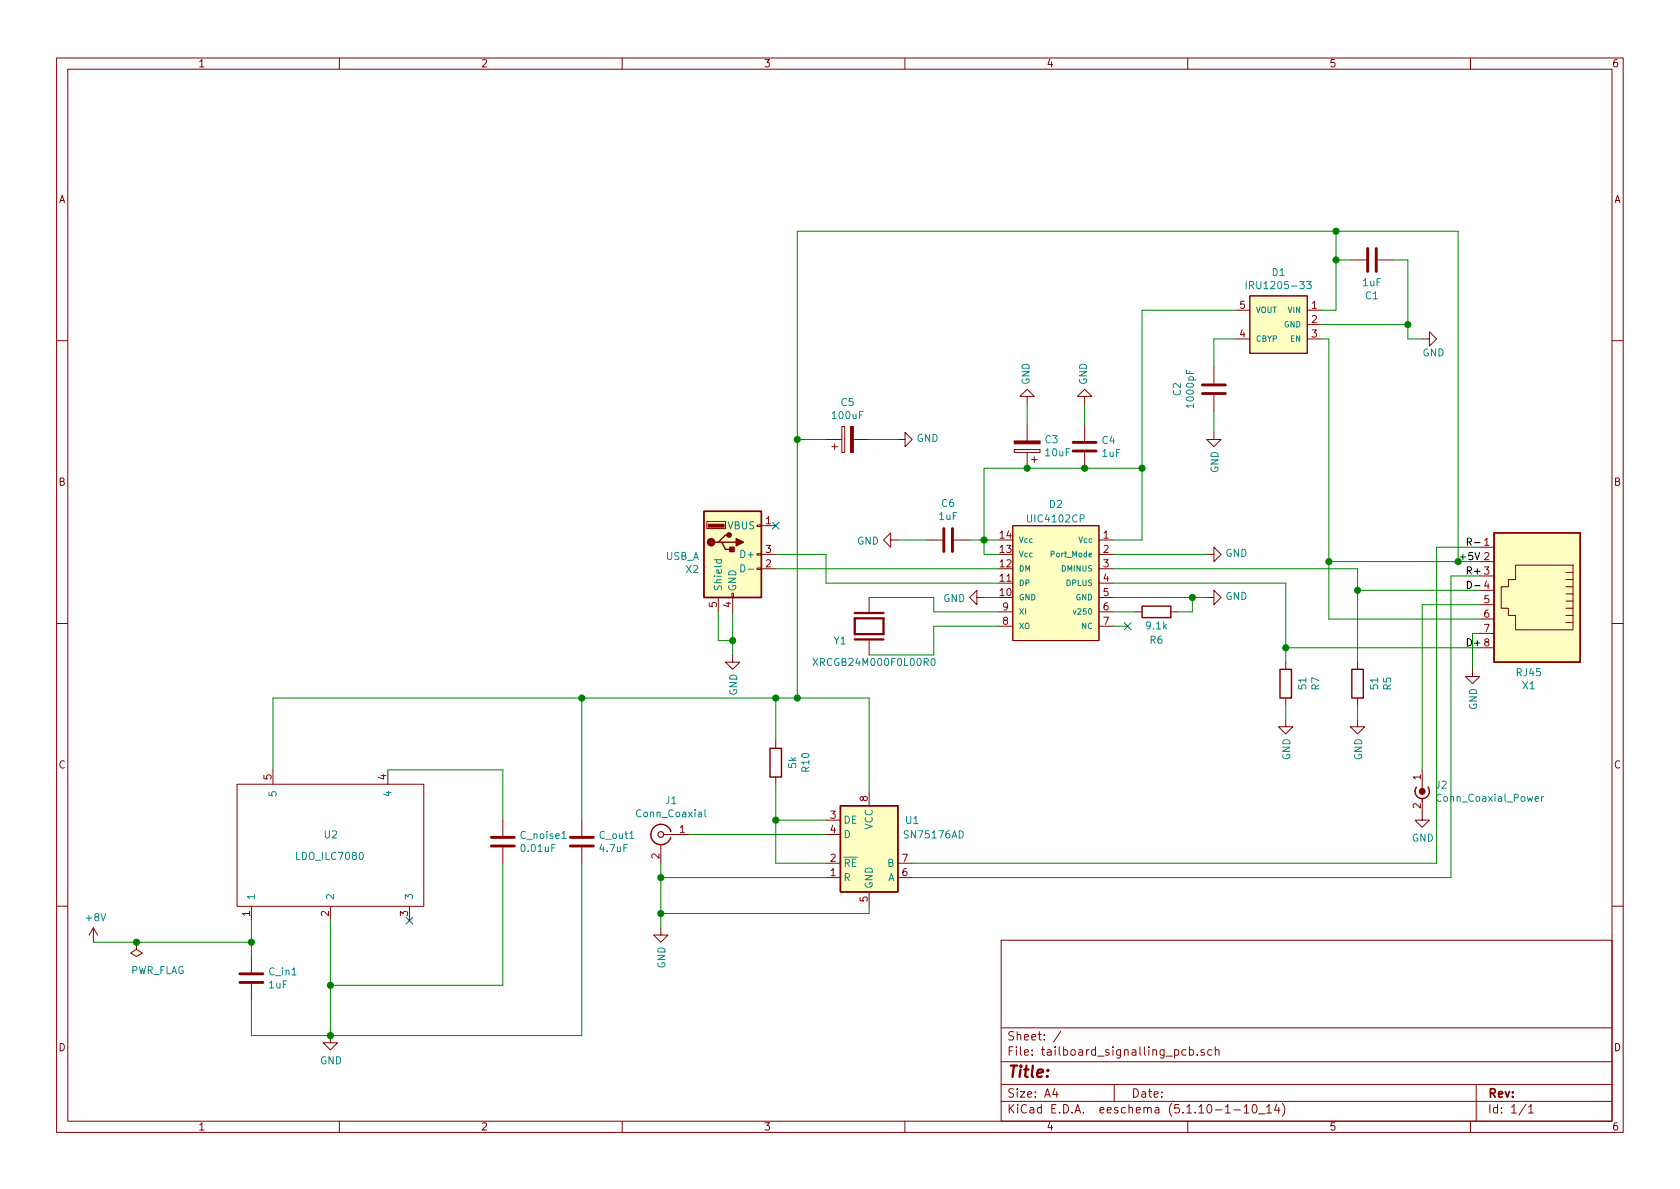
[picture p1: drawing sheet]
EESchema Schematic File Version 4
EELAYER 30 0
EELAYER END
$Descr A4 11693 8268
encoding utf-8
Sheet 1 1
Title ""
Date ""
Rev ""
Comp ""
Comment1 ""
Comment2 ""
Comment3 ""
Comment4 ""
$EndDescr
$Comp
L tailboard_signalling_pcb:IRU1205-33 D1
U 1 1
P 8900 2250
F 0 "D1" H 8900 2615 50  0000 C CNN
F 1 "IRU1205-33" H 8900 2524 50  0000 C CNN
F 2 "tailboard_signalling_pcb:SOT23-5" H 8900 2550 50  0001 C CNN
F 3 "" H 8900 1950 50  0001 C CNN
	1    8900 2250
	-1   0    0    -1  
$EndComp
$Comp
L Device:C C1
U 1 1
P 9550 1800
F 0 "C1" V 9298 1800 50  0000 C CNN
F 1 "1uF" V 9389 1800 50  0000 C CNN
F 2 "tailboard_signalling_pcb:CAPC2012X135N" H 9588 1650 50  0001 C CNN
F 3 "~" H 9550 1800 50  0001 C CNN
	1    9550 1800
	0    -1   -1   0   
$EndComp
$Comp
L power:GND #PWR03
U 1 1
P 6250 3750
F 0 "#PWR03" H 6250 3500 50  0001 C CNN
F 1 "GND" V 6255 3622 50  0000 R CNN
F 2 "" H 6250 3750 50  0001 C CNN
F 3 "" H 6250 3750 50  0001 C CNN
	1    6250 3750
	0    1    1    0   
$EndComp
$Comp
L power:GND #PWR011
U 1 1
P 9900 2350
F 0 "#PWR011" H 9900 2100 50  0001 C CNN
F 1 "GND" V 9800 2350 50  0000 R CNN
F 2 "" H 9900 2350 50  0001 C CNN
F 3 "" H 9900 2350 50  0001 C CNN
	1    9900 2350
	0    -1   -1   0   
$EndComp
$Comp
L Connector:RJ45 X1
U 1 1
P 10700 4100
F 0 "X1" H 10757 4767 50  0000 C CNN
F 1 "RJ45" H 10757 4676 50  0000 C CNN
F 2 "Connector_RJ:RJ45_OST_PJ012-8P8CX_Vertical" V 10700 4125 50  0001 C CNN
F 3 "~" V 10700 4125 50  0001 C CNN
	1    10700 4100
	-1   0    0    1   
$EndComp
$Comp
L power:GND #PWR04
U 1 1
P 6850 4150
F 0 "#PWR04" H 6850 3900 50  0001 C CNN
F 1 "GND" V 6855 4022 50  0000 R CNN
F 2 "" H 6850 4150 50  0001 C CNN
F 3 "" H 6850 4150 50  0001 C CNN
	1    6850 4150
	0    1    1    0   
$EndComp
$Comp
L Device:R R6
U 1 1
P 8050 4250
F 0 "R6" V 7850 4250 50  0000 C CNN
F 1 "9.1k" V 7950 4250 50  0000 C CNN
F 2 "tailboard_signalling_pcb:RESC2012X65N" V 7980 4250 50  0001 C CNN
F 3 "~" H 8050 4250 50  0001 C CNN
	1    8050 4250
	0    -1   -1   0   
$EndComp
$Comp
L Device:C C6
U 1 1
P 6600 3750
F 0 "C6" V 6852 3750 50  0000 C CNN
F 1 "1uF" V 6761 3750 50  0000 C CNN
F 2 "tailboard_signalling_pcb:CAPC2012X135N" H 6638 3600 50  0001 C CNN
F 3 "~" H 6600 3750 50  0001 C CNN
	1    6600 3750
	0    -1   -1   0   
$EndComp
$Comp
L Device:C C4
U 1 1
P 7550 3100
F 0 "C4" H 7665 3146 50  0000 L CNN
F 1 "1uF" H 7665 3055 50  0000 L CNN
F 2 "tailboard_signalling_pcb:CAPC2012X135N" H 7588 2950 50  0001 C CNN
F 3 "~" H 7550 3100 50  0001 C CNN
	1    7550 3100
	1    0    0    -1  
$EndComp
$Comp
L power:GND #PWR08
U 1 1
P 8450 3000
F 0 "#PWR08" H 8450 2750 50  0001 C CNN
F 1 "GND" V 8455 2872 50  0000 R CNN
F 2 "" H 8450 3000 50  0001 C CNN
F 3 "" H 8450 3000 50  0001 C CNN
	1    8450 3000
	1    0    0    -1  
$EndComp
$Comp
L power:GND #PWR07
U 1 1
P 8400 4150
F 0 "#PWR07" H 8400 3900 50  0001 C CNN
F 1 "GND" V 8405 4022 50  0000 R CNN
F 2 "" H 8400 4150 50  0001 C CNN
F 3 "" H 8400 4150 50  0001 C CNN
	1    8400 4150
	0    -1   -1   0   
$EndComp
$Comp
L tailboard_signalling_pcb:XRCGB24M000F0L00R0 Y1
U 1 1
P 6050 4350
F 0 "Y1" V 6150 4100 50  0000 L CNN
F 1 "XRCGB24M000F0L00R0" V 6300 3950 50  0000 L CNN
F 2 "signal_EE285:OSC_XRCGB24M000F0L00R0" H 6050 4350 50  0001 L BNN
F 3 "" H 6050 4350 50  0001 L BNN
F 4 "N/A" H 6050 4350 50  0001 L BNN "PARTREV"
F 5 "0.7 mm" H 6050 4350 50  0001 L BNN "MAXIMUM_PACKAGE_HEIGHT"
F 6 "Murata Electronics" H 6050 4350 50  0001 L BNN "MANUFACTURER"
F 7 "Manufacturer Recommendations" H 6050 4350 50  0001 L BNN "STANDARD"
	1    6050 4350
	0    1    1    0   
$EndComp
$Comp
L Connector:USB_A X2
U 1 1
P 5100 3850
F 0 "X2" H 4870 3747 50  0000 R CNN
F 1 "USB_A" H 4870 3838 50  0000 R CNN
F 2 "Connector_USB:USB_A_CNCTech_1001-011-01101_Horizontal" H 5250 3800 50  0001 C CNN
F 3 " ~" H 5250 3800 50  0001 C CNN
	1    5100 3850
	1    0    0    -1  
$EndComp
$Comp
L Device:C C2
U 1 1
P 8450 2700
F 0 "C2" V 8702 2700 50  0000 C CNN
F 1 "1000pF" V 8611 2700 50  0000 C CNN
F 2 "tailboard_signalling_pcb:CAPC2012X135N" H 8488 2550 50  0001 C CNN
F 3 "~" H 8450 2700 50  0001 C CNN
	1    8450 2700
	-1   0    0    1   
$EndComp
$Comp
L power:GND #PWR02
U 1 1
P 6250 3050
F 0 "#PWR02" H 6250 2800 50  0001 C CNN
F 1 "GND" V 6255 2922 50  0000 R CNN
F 2 "" H 6250 3050 50  0001 C CNN
F 3 "" H 6250 3050 50  0001 C CNN
	1    6250 3050
	0    -1   -1   0   
$EndComp
$Comp
L power:GND #PWR01
U 1 1
P 5100 4550
F 0 "#PWR01" H 5100 4300 50  0001 C CNN
F 1 "GND" V 5105 4422 50  0000 R CNN
F 2 "" H 5100 4550 50  0001 C CNN
F 3 "" H 5100 4550 50  0001 C CNN
	1    5100 4550
	1    0    0    -1  
$EndComp
$Comp
L power:GND #PWR05
U 1 1
P 7150 2800
F 0 "#PWR05" H 7150 2550 50  0001 C CNN
F 1 "GND" V 7155 2672 50  0000 R CNN
F 2 "" H 7150 2800 50  0001 C CNN
F 3 "" H 7150 2800 50  0001 C CNN
	1    7150 2800
	-1   0    0    1   
$EndComp
$Comp
L power:GND #PWR06
U 1 1
P 7550 2800
F 0 "#PWR06" H 7550 2550 50  0001 C CNN
F 1 "GND" V 7555 2672 50  0000 R CNN
F 2 "" H 7550 2800 50  0001 C CNN
F 3 "" H 7550 2800 50  0001 C CNN
	1    7550 2800
	-1   0    0    1   
$EndComp
$Comp
L Device:R R5
U 1 1
P 9450 4750
F 0 "R5" V 9657 4750 50  0000 C CNN
F 1 "51" V 9566 4750 50  0000 C CNN
F 2 "tailboard_signalling_pcb:RESC2012X65N" V 9380 4750 50  0001 C CNN
F 3 "~" H 9450 4750 50  0001 C CNN
	1    9450 4750
	1    0    0    -1  
$EndComp
$Comp
L Device:R R7
U 1 1
P 8950 4750
F 0 "R7" V 9157 4750 50  0000 C CNN
F 1 "51" V 9066 4750 50  0000 C CNN
F 2 "tailboard_signalling_pcb:RESC2012X65N" V 8880 4750 50  0001 C CNN
F 3 "~" H 8950 4750 50  0001 C CNN
	1    8950 4750
	1    0    0    -1  
$EndComp
$Comp
L power:GND #PWR09
U 1 1
P 8950 5000
F 0 "#PWR09" H 8950 4750 50  0001 C CNN
F 1 "GND" V 8955 4872 50  0000 R CNN
F 2 "" H 8950 5000 50  0001 C CNN
F 3 "" H 8950 5000 50  0001 C CNN
	1    8950 5000
	1    0    0    -1  
$EndComp
$Comp
L power:GND #PWR010
U 1 1
P 9450 5000
F 0 "#PWR010" H 9450 4750 50  0001 C CNN
F 1 "GND" V 9455 4872 50  0000 R CNN
F 2 "" H 9450 5000 50  0001 C CNN
F 3 "" H 9450 5000 50  0001 C CNN
	1    9450 5000
	1    0    0    -1  
$EndComp
Wire Wire Line
	7750 3750 7950 3750
Wire Wire Line
	7950 2150 8600 2150
Connection ~ 7950 3250
Wire Wire Line
	7950 3250 7950 2150
Wire Wire Line
	7950 3750 7950 3250
Wire Wire Line
	7550 3250 7950 3250
Connection ~ 7550 3250
Wire Wire Line
	6950 3750 6850 3750
Wire Wire Line
	6450 3750 6250 3750
Wire Wire Line
	6850 3250 6850 3750
Connection ~ 6850 3750
Wire Wire Line
	6850 3750 6750 3750
Wire Wire Line
	7150 2800 7150 2950
Wire Wire Line
	7550 2800 7550 2950
Wire Wire Line
	9450 3950 9450 4100
Wire Wire Line
	9450 4100 10300 4100
Wire Wire Line
	7750 3950 9450 3950
Wire Wire Line
	9450 4600 9450 4100
Connection ~ 9450 4100
Wire Wire Line
	7750 4050 8950 4050
Wire Wire Line
	8950 4050 8950 4500
Wire Wire Line
	8950 4600 8950 4500
Connection ~ 8950 4500
Wire Wire Line
	8950 4900 8950 5000
Wire Wire Line
	9450 5000 9450 4900
Wire Wire Line
	7750 4150 8300 4150
Wire Wire Line
	7750 4250 7900 4250
Wire Wire Line
	8200 4250 8300 4250
Wire Wire Line
	8300 4250 8300 4150
Connection ~ 8300 4150
Wire Wire Line
	8300 4150 8400 4150
Wire Wire Line
	6050 4550 6500 4550
Wire Wire Line
	6500 4550 6500 4350
Wire Wire Line
	6500 4350 6950 4350
Wire Wire Line
	6050 4150 6500 4150
Wire Wire Line
	6500 4150 6500 4250
Wire Wire Line
	6500 4250 6950 4250
Wire Wire Line
	6950 4150 6850 4150
Wire Wire Line
	6950 3950 5400 3950
Wire Wire Line
	6950 4050 5750 4050
Wire Wire Line
	5750 4050 5750 3850
Wire Wire Line
	5750 3850 5400 3850
Wire Wire Line
	5100 4250 5100 4450
Wire Wire Line
	6950 3850 6850 3850
Wire Wire Line
	6850 3850 6850 3750
Wire Wire Line
	9200 2150 9300 2150
Wire Wire Line
	9300 2150 9300 1800
Wire Wire Line
	9300 1800 9400 1800
Wire Wire Line
	9700 1800 9800 1800
Wire Wire Line
	9800 1800 9800 2250
Wire Wire Line
	9800 2350 9900 2350
Wire Wire Line
	9200 2250 9800 2250
Connection ~ 9800 2250
Wire Wire Line
	9800 2250 9800 2350
Wire Wire Line
	9200 2350 9250 2350
Wire Wire Line
	9300 1600 9300 1800
Connection ~ 9300 1800
Wire Wire Line
	5750 3050 5550 3050
Wire Wire Line
	6050 3050 6250 3050
Wire Wire Line
	9250 2350 9250 3900
Wire Wire Line
	9300 1600 10150 1600
Wire Wire Line
	10150 3900 10300 3900
Wire Wire Line
	8600 2350 8450 2350
Wire Wire Line
	8450 2350 8450 2550
Wire Wire Line
	8450 2850 8450 3000
$Comp
L Device:CP C3
U 1 1
P 7150 3100
F 0 "C3" H 7032 3054 50  0000 R CNN
F 1 "10uF" H 7032 3145 50  0000 R CNN
F 2 "tailboard_signalling_pcb:CAPC2012X135N" H 7188 2950 50  0001 C CNN
F 3 "~" H 7150 3100 50  0001 C CNN
	1    7150 3100
	-1   0    0    1   
$EndComp
Wire Wire Line
	6850 3250 7150 3250
Connection ~ 7150 3250
Wire Wire Line
	7150 3250 7550 3250
$Comp
L Device:CP C5
U 1 1
P 5900 3050
F 0 "C5" V 6155 3050 50  0000 C CNN
F 1 "100uF" V 6064 3050 50  0000 C CNN
F 2 "tailboard_signalling_pcb:CAPC2012X145N" H 5938 2900 50  0001 C CNN
F 3 "~" H 5900 3050 50  0001 C CNN
	1    5900 3050
	0    -1   -1   0   
$EndComp
Wire Wire Line
	10300 4400 10250 4400
Wire Wire Line
	5000 4450 5100 4450
Wire Wire Line
	5000 4250 5000 4450
Connection ~ 5100 4450
Wire Wire Line
	5100 4450 5100 4550
$Comp
L Interface_UART:SN75176AD U1
U 1 1
P 6050 5900
F 0 "U1" H 6350 6100 50  0000 C CNN
F 1 "SN75176AD" H 6500 6000 50  0000 C CNN
F 2 "Package_SO:SOIC-8_3.9x4.9mm_P1.27mm" H 6050 5400 50  0001 C CNN
F 3 "http://www.ti.com/lit/ds/symlink/sn75176a.pdf" H 7650 5700 50  0001 C CNN
	1    6050 5900
	1    0    0    -1  
$EndComp
$Comp
L Connector:Conn_Coaxial J1
U 1 1
P 4600 5800
F 0 "J1" H 4528 6038 50  0000 C CNN
F 1 "Conn_Coaxial" H 4528 5947 50  0000 C CNN
F 2 "Connector_Coaxial:SMA_Amphenol_132134_Vertical" H 4600 5800 50  0001 C CNN
F 3 " ~" H 4600 5800 50  0001 C CNN
	1    4600 5800
	-1   0    0    -1  
$EndComp
$Comp
L Device:R R10
U 1 1
P 5400 5300
F 0 "R10" V 5607 5300 50  0000 C CNN
F 1 "5k" V 5516 5300 50  0000 C CNN
F 2 "tailboard_signalling_pcb:RESC2012X50N" V 5330 5300 50  0001 C CNN
F 3 "~" H 5400 5300 50  0001 C CNN
	1    5400 5300
	1    0    0    -1  
$EndComp
Wire Wire Line
	5750 5800 4800 5800
$Comp
L power:GND #PWR0102
U 1 1
P 4600 6450
F 0 "#PWR0102" H 4600 6200 50  0001 C CNN
F 1 "GND" V 4605 6322 50  0000 R CNN
F 2 "" H 4600 6450 50  0001 C CNN
F 3 "" H 4600 6450 50  0001 C CNN
	1    4600 6450
	1    0    0    -1  
$EndComp
Wire Wire Line
	4600 6000 4600 6100
Wire Wire Line
	5750 6100 4600 6100
Connection ~ 4600 6100
Wire Wire Line
	5400 5450 5400 5700
Wire Wire Line
	5400 6000 5750 6000
Wire Wire Line
	5750 5700 5400 5700
Connection ~ 5400 5700
Wire Wire Line
	5400 5700 5400 6000
Wire Wire Line
	4600 6100 4600 6350
Wire Wire Line
	6050 6300 6050 6350
Wire Wire Line
	6050 6350 4600 6350
Connection ~ 4600 6350
Wire Wire Line
	4600 6350 4600 6450
Wire Wire Line
	10100 4000 10300 4000
Wire Wire Line
	6350 6000 10000 6000
Wire Wire Line
	10000 6000 10000 3800
Wire Wire Line
	10000 3800 10300 3800
Text Label 10200 4000 0    50   ~ 0
R+
Text Label 10200 3800 0    50   ~ 0
R-
Text Label 10200 4500 0    50   ~ 0
D+
Text Label 10200 4100 0    50   ~ 0
D-
NoConn ~ 7850 4350
Wire Wire Line
	7750 4350 7850 4350
$Comp
L power:PWR_FLAG #FLG0102
U 1 1
P 950 6550
F 0 "#FLG0102" H 950 6625 50  0001 C CNN
F 1 "PWR_FLAG" H 800 6750 50  0000 C CNN
F 2 "" H 950 6550 50  0001 C CNN
F 3 "~" H 950 6550 50  0001 C CNN
	1    950  6550
	-1   0    0    1   
$EndComp
Wire Wire Line
	10150 1600 10150 3900
Text Label 10150 3900 0    50   ~ 0
+5V
$Comp
L tailboard_signalling_pcb:UIC4102CP D2
U 1 1
P 7350 4050
F 0 "D2" H 7350 4600 50  0000 C CNN
F 1 "UIC4102CP" H 7350 4500 50  0000 C CNN
F 2 "tailboard_signalling_pcb:SOP-14" H 7350 4650 50  0001 C CNN
F 3 "" H 7350 4550 50  0001 C CNN
	1    7350 4050
	-1   0    0    -1  
$EndComp
$Comp
L power:GND #PWR013
U 1 1
P 8400 3850
F 0 "#PWR013" H 8400 3600 50  0001 C CNN
F 1 "GND" V 8405 3722 50  0000 R CNN
F 2 "" H 8400 3850 50  0001 C CNN
F 3 "" H 8400 3850 50  0001 C CNN
	1    8400 3850
	0    -1   -1   0   
$EndComp
Wire Wire Line
	7750 3850 8400 3850
Wire Wire Line
	10150 3900 9250 3900
Connection ~ 10150 3900
Connection ~ 9250 3900
Wire Wire Line
	9250 3900 9250 4300
Wire Wire Line
	6350 6100 10100 6100
Wire Wire Line
	4050 7200 2300 7200
Wire Wire Line
	4050 6000 4050 7200
Wire Wire Line
	2300 6850 2300 7200
Wire Wire Line
	4050 5700 4050 4850
Connection ~ 2300 6850
Wire Wire Line
	3500 6850 2300 6850
Wire Wire Line
	3500 6000 3500 6850
Wire Wire Line
	3500 5350 3500 5700
Wire Wire Line
	2700 5350 3500 5350
$Comp
L tail-rescue:C-Device C_out1
U 1 1
P 4050 5850
F 0 "C_out1" H 4165 5896 50  0000 L CNN
F 1 "4.7uF" H 4165 5805 50  0000 L CNN
F 2 "tailboard_signalling_pcb:CAPC2012X140N" H 4088 5700 50  0001 C CNN
F 3 "" H 4050 5850 50  0001 C CNN
	1    4050 5850
	1    0    0    -1  
$EndComp
Connection ~ 2300 7200
Wire Wire Line
	1750 7200 2300 7200
Wire Wire Line
	1750 6950 1750 7200
Connection ~ 1750 6550
Wire Wire Line
	1750 6650 1750 6550
$Comp
L tail-rescue:C-Device C_noise1
U 1 1
P 3500 5850
F 0 "C_noise1" H 3615 5896 50  0000 L CNN
F 1 "0.01uF" H 3615 5805 50  0000 L CNN
F 2 "tailboard_signalling_pcb:CAPC2012X140N" H 3538 5700 50  0001 C CNN
F 3 "" H 3500 5850 50  0001 C CNN
	1    3500 5850
	1    0    0    -1  
$EndComp
$Comp
L tail-rescue:C-Device C_in1
U 1 1
P 1750 6800
F 0 "C_in1" H 1865 6846 50  0000 L CNN
F 1 "1uF" H 1865 6755 50  0000 L CNN
F 2 "tailboard_signalling_pcb:CAPC2012X135N" H 1788 6650 50  0001 C CNN
F 3 "" H 1750 6800 50  0001 C CNN
	1    1750 6800
	1    0    0    -1  
$EndComp
Wire Wire Line
	2300 6400 2300 6850
Wire Wire Line
	1900 4850 4050 4850
Wire Wire Line
	1900 5350 1900 4850
Wire Wire Line
	1750 6550 1750 6400
Wire Wire Line
	650  6550 950  6550
$Comp
L tail-rescue:LDO_ILC7080 U2
U 1 1
P 2300 6350
F 0 "U2" H 2250 6900 50  0000 L CNN
F 1 "LDO_ILC7080" H 2050 6750 50  0000 L CNN
F 2 "tailboard_signalling_pcb:SOT23-5" H 2300 6600 50  0001 C CNN
F 3 "" H 2300 6600 50  0001 C CNN
	1    2300 6350
	1    0    0    -1  
$EndComp
Connection ~ 9300 1600
Wire Wire Line
	5550 1600 9300 1600
Connection ~ 950  6550
Wire Wire Line
	950  6550 1750 6550
Wire Wire Line
	5550 1600 5550 3050
NoConn ~ 2850 6400
$Comp
L power:GND #PWR016
U 1 1
P 2300 7200
F 0 "#PWR016" H 2300 6950 50  0001 C CNN
F 1 "GND" H 2305 7027 50  0000 C CNN
F 2 "" H 2300 7200 50  0001 C CNN
F 3 "" H 2300 7200 50  0001 C CNN
	1    2300 7200
	1    0    0    -1  
$EndComp
$Comp
L power:+8V #PWR015
U 1 1
P 650 6550
F 0 "#PWR015" H 650 6400 50  0001 C CNN
F 1 "+8V" H 665 6723 50  0000 C CNN
F 2 "" H 650 6550 50  0001 C CNN
F 3 "" H 650 6550 50  0001 C CNN
	1    650  6550
	1    0    0    -1  
$EndComp
NoConn ~ 5400 3650
Wire Wire Line
	5400 4850 5400 5150
Wire Wire Line
	6050 5500 6050 4850
Wire Wire Line
	6050 4850 5550 4850
Wire Wire Line
	5550 3050 5550 4850
Connection ~ 5550 3050
Wire Wire Line
	5550 4850 5400 4850
Connection ~ 5550 4850
Connection ~ 4050 4850
Connection ~ 5400 4850
Wire Wire Line
	5400 4850 4050 4850
Wire Wire Line
	10250 4400 10250 4650
$Comp
L power:GND #PWR012
U 1 1
P 10250 4650
F 0 "#PWR012" H 10250 4400 50  0001 C CNN
F 1 "GND" V 10255 4522 50  0000 R CNN
F 2 "" H 10250 4650 50  0001 C CNN
F 3 "" H 10250 4650 50  0001 C CNN
	1    10250 4650
	1    0    0    -1  
$EndComp
Wire Wire Line
	8950 4500 10300 4500
Wire Wire Line
	9900 5350 9900 4200
Wire Wire Line
	9900 4200 10300 4200
$Comp
L Connector:Conn_Coaxial_Power J2
U 1 1
P 9900 5450
F 0 "J2" H 9988 5446 50  0000 L CNN
F 1 "Conn_Coaxial_Power" H 9988 5355 50  0000 L CNN
F 2 "" H 9900 5400 50  0001 C CNN
F 3 "~" H 9900 5400 50  0001 C CNN
	1    9900 5450
	1    0    0    -1  
$EndComp
$Comp
L power:GND #PWR014
U 1 1
P 9900 5650
F 0 "#PWR014" H 9900 5400 50  0001 C CNN
F 1 "GND" H 9905 5477 50  0000 C CNN
F 2 "" H 9900 5650 50  0001 C CNN
F 3 "" H 9900 5650 50  0001 C CNN
	1    9900 5650
	1    0    0    -1  
$EndComp
Wire Wire Line
	10100 4000 10100 6100
Wire Wire Line
	9250 4300 10300 4300
$EndSCHEMATC
